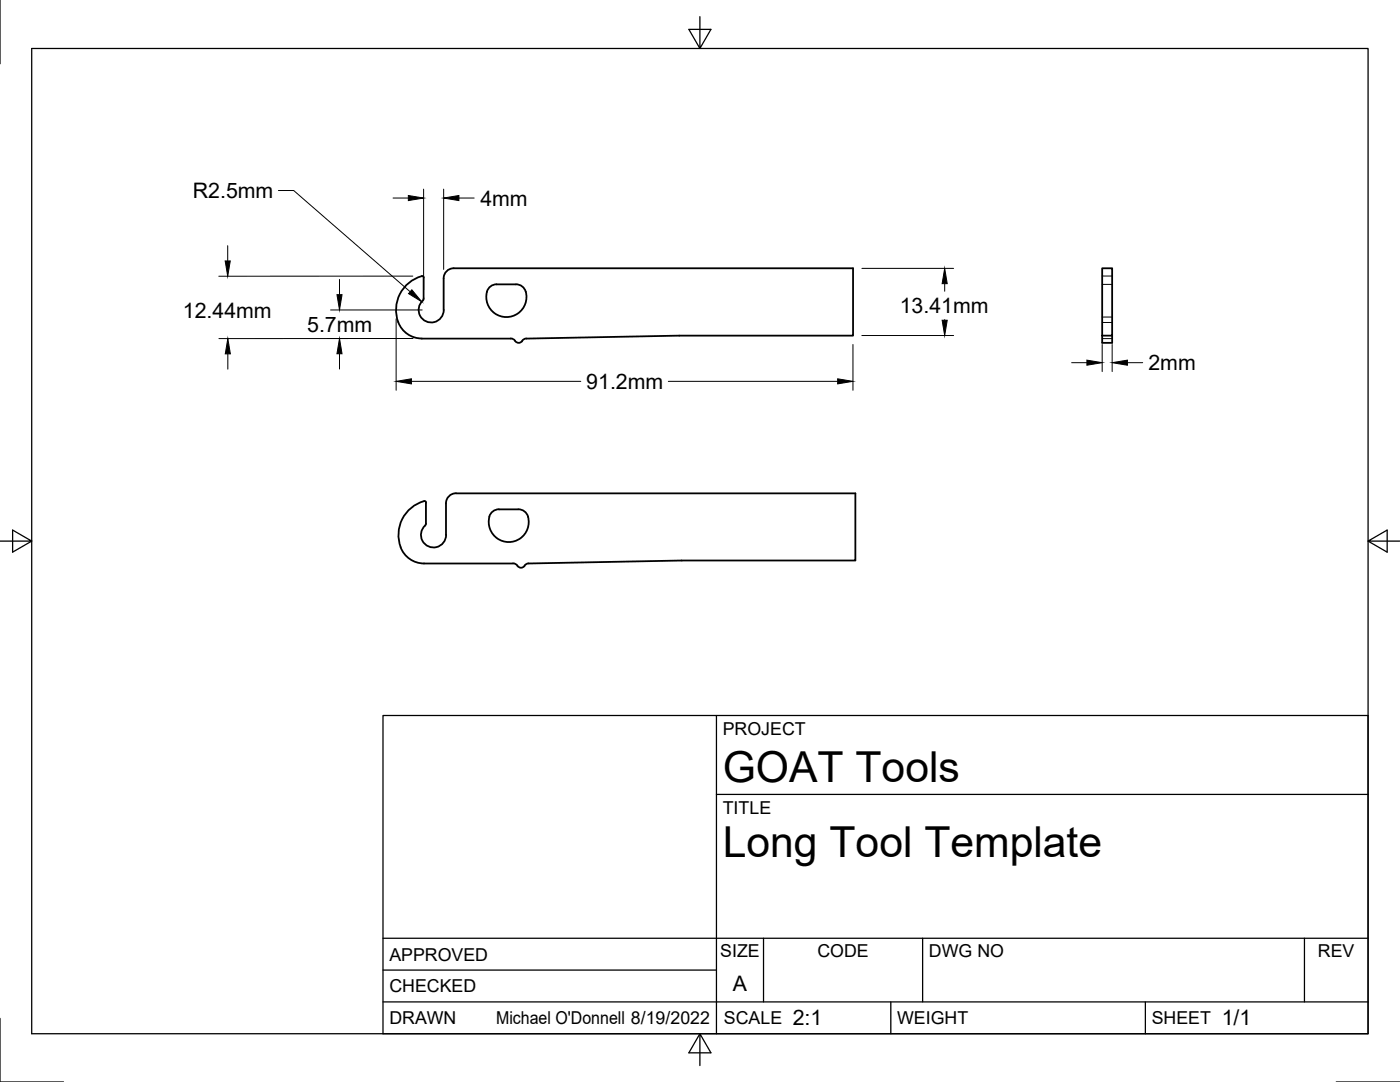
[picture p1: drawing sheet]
<svg xmlns="http://www.w3.org/2000/svg" width="279mm" height="216mm" viewBox="0 0 279 216" stroke-linecap="round" stroke-linejoin="round" font-family="sans-serif">
<!-- layer: Visible -->
<g fill="none" stroke="#000" stroke-width=".36">
<path d="M84.5 55.4v4.2M84.5 59.6v.2a2.53 2.53 0 0 0 .4 4.3 2.53 2.53 0 0 0 3.7-2.3M90.5 53.5h79.7v13.5h-34.6l-30.6 .6-.6 .2a.93 .93 0 0 1-.9 .6 .93 .93 0 0 1-.9-.6l-.7-.3-17.7 .1a5.4 5.4 0 0 1-5.1-6.1 6.7 6.7 0 0 1 5.3-6.4l.2 .3M90.5 53.5a2 2 0 0 0-2 2v6.3M99.1 56.7a2.25 2.25 0 0 0-2 2.9 4 4 0 0 0 5 3.5 4 4 0 0 0 2.4-5.7 2 2 0 0 0-1.5-.7h-3.9M220 53.5h2v13.5h-2zM220 67v1.4h2v-1.4M79.9 109.2a5 5 0 0 0 4.7 3.2h17.8M84.8 104.9l.2-.4-.1-4.5a6 6 0 0 0-4.3 2.9 7 7 0 0 0-.6 6.3M84.8 104.9a2.5 2.5 0 0 0 .7 4.1 2.5 2.5 0 0 0 3.5-2.3v-6.3a1.96 1.96 0 0 1 2-2h79.7v13.4h-34.7l-30.5 .6M97.7 103.1a4 4 0 0 0 4.2 5 4 4 0 0 0 3.1-5.8 2 2 0 0 0-1.5-.7h-3.9a1.95 1.95 0 0 0-2 1.5M102.4 112.4l.5 .1 .4 .4"/>
<path d="M103.3 112.9a.86 .86 0 0 0 1.4 0M105.5 112.4l-.5 .1-.3 .4"/>
</g>
<!-- layer: Hidden -->
<path d="M220 56.7h2M220 55.1h2M220 67.6h2M220 63.3h2M220 64.3h2" fill="none" stroke="#000" stroke-width=".2"/>
<!-- layer: Titleblock -->
<path d="M76.4 142.8h196.6v63.5h-196.6zM143 158.5h130M143 142.8v63.5M76.4 199.9h196.6M76.4 193.6h66.6M76.4 187.2h196.6M152.4 187.2v12.7M177.8 199.9v6.4M184.1 187.2v12.7M228.6 199.9v6.4M260.3 187.2v12.7" fill="none" stroke="#000" stroke-width=".25"/>
<!-- layer: Border -->
<path d="M0 0v12.7M6.3 9.7h266.7v196.6h-266.7zM139.7 3.3v6.4l2.2-3.8h-4.4l2.2 3.8M0 108h6.3l-3.8-2.2v4.4l3.8-2.2M273 108l3.8 2.2v-4.4l-3.8 2.2h6.4M0 203.2v12.7h12.7M139.7 206.3l-2.2 3.8h4.4l-2.2-3.8v6.3M266.7 215.9h12.7" fill="none" stroke="#000" stroke-width=".25"/>
<!-- layer: Dimensions -->
<g fill="none" stroke="#000" stroke-width=".2">
<path d="M55.6 38h3l23.3 20.2M78.4 39.5h3.1M84.5 37.7v20.1M88.5 37.7v16.1M91.6 39.5h3M45.4 49v3.1M67.8 55.8v3M82.4 55.1h-38.7M172 53.6h18.3M188.5 56.6v1.5M45.5 70.6v3.1M66 61.8h18.3"/>
<path d="M67.8 70.6v3M79.1 63.6v14.3M82.1 76.1h33.8M82.4 67.5l-38.7 .1M133.4 76.1h33.8M170.2 68.7v9.2M172 67h18.3M188.5 63.8v.1M213.9 72.4h3M220 68.7v5.4M222 68.7v5.4M225 72.4h3"/>
</g>
<g fill="#000" stroke="#000" stroke-width=".2">
<path d="M81.5 39l3 .5-3 .5zM88.5 39.5l3.1-.5v1zM44.9 52.1h1.1l-.6 3zM67.2 58.8h1.1l-.5 3zM82.2 57.8l2 2.4-2.7-1.6zM188.5 53.6l.5 3h-1zM45.5 67.6l.5 3h-1zM67.8 67.5l.5 3.1h-1.1zM79.1 76.1l3-.5v1zM167.2 75.6l3 .5-3 .5zM188 63.9h1l-.5 3.1zM216.9 71.9l3.1 .5-3.1 .5z"/>
<path d="M222 72.4l3-.5v1z"/>
</g>
<g font-size="8.5">
<text x="144.3" y="156">GOAT Tools</text>
<text x="144.3" y="171">Long Tool Template</text>
</g>
<g font-size="4.3">
<text x="38.5" y="39.5">R2.5mm</text>
<text x="95.9" y="41">4mm</text>
<text x="36.5" y="63.5">12.44mm</text>
<text x="179.6" y="62.4">13.41mm</text>
<text x="61.3" y="66.2">5.7mm</text>
<text x="117" y="77.6">91.2mm</text>
<text x="229.2" y="73.9">2mm</text>
<text x="146.3" y="197.7">A</text>
<text x="158.2" y="204.6">2:1</text>
<text x="243.8" y="204.6">1/1</text>
</g>
<g font-size="3.5">
<text x="144.3" y="146.6">PROJECT</text>
<text x="144.3" y="162.3">TITLE</text>
<text x="77.7" y="191.7">APPROVED</text>
<text x="143.7" y="191">SIZE</text>
<text x="163.1" y="191">CODE</text>
<text x="185.4" y="191">DWG NO</text>
<text x="263" y="191">REV</text>
<text x="77.7" y="198">CHECKED</text>
<text x="77.7" y="204.4">DRAWN</text>
<text x="99" y="204.4">Michael O'Donnell 8/19/2022</text>
<text x="144.5" y="204.4">SCALE</text>
<text x="179" y="204.4">WEIGHT</text>
<text x="229.8" y="204.4">SHEET</text>
</g>
</svg>
